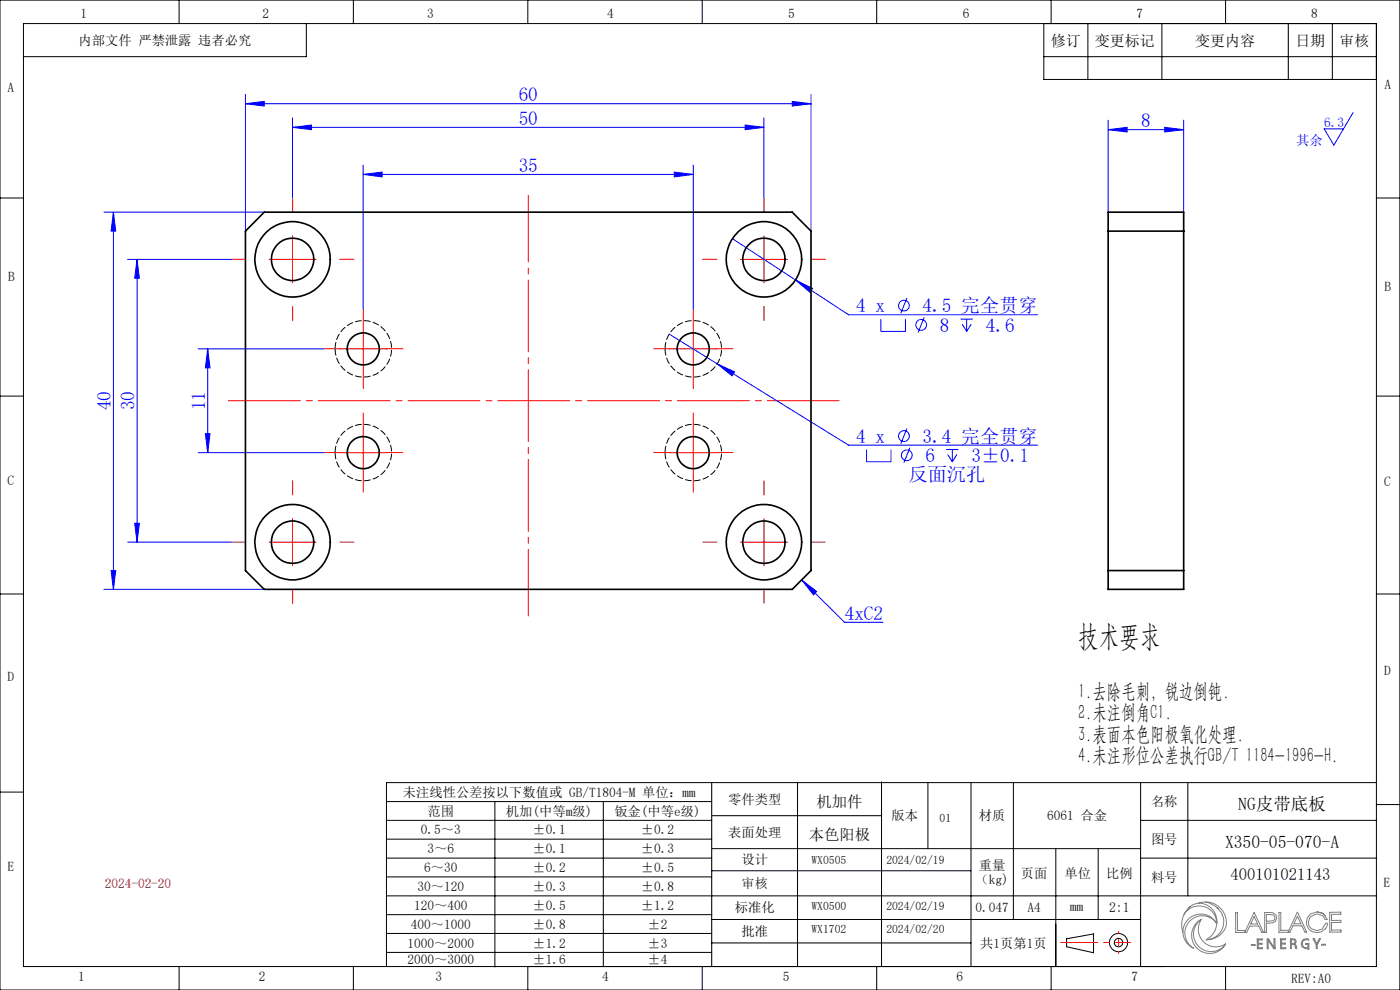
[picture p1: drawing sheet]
<svg xmlns="http://www.w3.org/2000/svg" width="297mm" height="210mm" viewBox="0 0 297 210" stroke-linecap="round" stroke-linejoin="round" font-family="sans-serif">
<g fill="none" stroke="#00f" stroke-width=".21">
<path d="M52.1 22l4-.5v1zM52.1 20v29M52.1 22h119.9M62.1 27l4-.5v1zM62.1 25v17M62.1 27h100M77 37l4.1-.5v1zM77 35v30.6M77 37h70.1M143.1 36.5l4 .5-4 .5zM147.1 35v30.6M158.1 26.5l4 .5-4 .5z"/>
<path d="M162.1 25v17M168.1 21.5l3.9 .5-3.9 .5zM172 20v29M235.1 27.5l4-.5v1zM235.1 25.5v19.5M235.1 27.5h16M247.1 27l4 .5-4 .5zM251.1 25.5v19.5M287.1 23.9l-4.1 6.9-2.1-3.5h4.1M22 45h34.1M24.1 45l.5 4h-1zM24.1 45v80"/>
<path d="M27.1 55h22M29.1 55v60M29.1 55l.5 4h-1zM155.4 50.6l24.6 16.2h40.1M168.8 59.4l3.6 1.8-.6 .8zM42.1 74h26.6M44.1 74v22M44.1 74l.5 4h-1zM142 70.9l10.2 6.3M152.2 77.2l3.6 1.7-.5 .8zM152.2 77.2l27.8 17.2h40.1M186.9 67.7v2.6h5.2v-2.6"/>
<path d="M192.4 63.2l-1.3 3.3M196.1 67.3l-1.3 3.2M203.8 67.7h2.6M204.1 68.7l1 1.6M205.1 67.7v2.6M206.1 68.7l-1 1.6M42.1 96h26.6M43.6 92h1l-.5 4zM183.8 95.3v2.7h5.2v-2.7M192.4 90.9l-1.3 3.2M193 95l-1.3 3.2M200.7 95.3h2.6"/>
<path d="M201 96.4l1 1.6M202 95.3v2.7M203 96.4l-1 1.6M27.1 115h22M28.6 111h1l-.5 4zM22 125h34.1M23.6 121h1l-.5 4zM170.1 123l3.1 2.5-.6 .7zM170.1 123l9.1 9h8.1"/>
<circle cx="191.8" cy="64.8" r="1.14"/>
<circle cx="195.4" cy="68.9" r="1.15"/>
<circle cx="191.8" cy="92.5" r="1.15"/>
<circle cx="192.4" cy="96.6" r="1.13"/>
</g>
<g fill="none" stroke="#000" stroke-width=".21">
<path d="M0 0h297v210h-297zM5 5h287v200h-287zM38 0v5M65 5v7h-60M75 0v5M112 0v5M149 0v5M186 0v5M221.4 5v11.9h70.6M221.4 12h70.6M223 0v5M230.8 5v11.9"/>
<path d="M246.5 5v11.9M260 0v5M273.3 5v11.9M282.6 5v11.9M0 42h5M292 42h5M0 84h5M292 84h5M0 126h5M292 126h5M0 168h5M82 174h69"/>
<path d="M82 170h69M82 178h69M105 170v35.1M128 170v35M151 173h36M151 166v39M169.2 166v39M187 165.8v39.2M196.8 166v14M206 166v39M215 166v29M242 166v39"/>
<path d="M242 174h50M252 166v24M292 166h-210v39M292 170.7h5M82 190h210M82 182h69M82 186h69M82 194h69M82 198h69M151 180h91M151 184.7h55M151 195h91"/>
<path d="M224 180v25M226.3 199.1l5.7-1v4l-5.7-1.3zM233 180v15M242 182h50M38 205v5M75 205v5M82 202h69M112 205v5M149 205v5M151 200h55M186 205v5M223 205v5"/>
<path d="M260 205v5"/>
<circle cx="237.3" cy="199.9" r="1.92"/>
<circle cx="237.3" cy="199.9" r=".89"/>
</g>
<g fill="none" stroke="#808080" stroke-width=".21">
<path d="M251.2 194a3.7 3.7 0 0 1 4.2-1.7 3.7 3.7 0 0 1 2.7 3.6M252.6 192.2a4.9 4.9 0 0 0-1.6 5.6M254.2 191.6a4.3 4.3 0 0 1 4.6 1 4.3 4.3 0 0 1 1.1 4.5 4.4 4.4 0 0 1-4.1 2.2M254.2 191.6a3.3 3.3 0 0 0-2.1 1M254.2 191.6a3.8 3.8 0 0 1 3.9 4.3M254.9 195a3.8 3.8 0 0 0-1 6.1 3.8 3.8 0 0 0 6.1-.9M254.9 195a3.7 3.7 0 0 0 .4 4.7 3.7 3.7 0 0 0 4.7 .5M254.9 195a3.7 3.7 0 0 0-.6 5.7 3.7 3.7 0 0 0 5.7-.5M255.7 191.3a5.7 5.7 0 0 1 2.9 1.6M258.1 192.4a3.8 3.8 0 0 1 1.3 4.3 3.8 3.8 0 0 1-3.6 2.6M258.1 195.9a3.7 3.7 0 0 0-5.7-.5 3.7 3.7 0 0 0 .9 5.7 3.7 3.7 0 0 1-2.3-3.3M258.1 195.9a4.2 4.2 0 0 1-2.3 3.4"/>
<path d="M258.1 195.9a3.8 3.8 0 0 0-4.3-1.9 3.8 3.8 0 0 0-2.8 3.8M264.1 197.7l2-4.1 1.9 4.2h-.3l-.7-1.4-1.9 .1-.6 1.3h-2.4v-4.2h.4v3.8h1.6v.4M266.1 194.4l.7 1.6h-1.5zM266.7 199.2h1.1v.2h-.9v.7h.8v.2h-.8v.7h.9v.3h-1.1zM268.3 193.6a2.75 2.75 0 0 1 2.4 .5l.2 .6a1.5 1.5 0 0 1-1.9 1.1h-.4l.1 2h-.4zM268.6 194l1.5 .1a.69 .69 0 0 1 0 1.2l-1.5 .1zM269 199.4v1.9h-.2v-2.1h.3l1.2 1.8M269 199.4l1.2 1.9h.3v-2.2h-.2v1.9M269 199.4h.1M271.6 199.1h1.1v.2h-.8v.8h.8v.2h-.8v.7h.9v.3h-1.1zM273.3 197.6l2-4.1 1.9 4.2h-.4l-.6-1.3h-1.9l-.7 1.4h-2.3v-4.2h.4v3.7h1.6v.5M274 199.3l.6 .1 .1 .6-.7 .1z"/>
<path d="M275.2 194.4l.8 1.6h-1.5zM276.4 199.3l.7-.2 .5 .1v.3l-.6-.2-.6 .3-.1 .6 .2 .7 .5 .1 .5-.1v-.6h-.5v-.2h.7v1.2h-.2v-.1l-.5 .1-.8-.4-.2-.7zM278.6 199.1h.2l.5 1.1 .6-1.1h.2l-.7 1.3v.8h-.2v-.8zM279.4 193.4l1.1 .3 .7 .6M279.4 193.4l-1.4 .5a2.26 2.26 0 0 0-.1 3.4 2.26 2.26 0 0 0 3.3-.4M279.4 193.4l1.2 .3 1 1.3h-.5l-.5-.8-1.2-.4-1.4 .7-.5 1.1 .2 .8 .5 .6 1.2 .4M281.1 197.1l.4-.6 .2-.6h-.5l-.7 1.2-1.1 .3M282.1 193.5h2.3v.4h-1.9v1.4l1.9-.1v.5h-1.9v1.6h2v.4h-2.4zM265.5 200.4l.7-.1v.2h-.7zM270.3 201h.1M273.8 201.3v-2.2h.6l.4 .2 .2 .4-.1 .4-.3 .1 .4 .3 .1 .7h-.3l-.2-.8-.6-.1v1M274.8 200.8h.1"/>
<path d="M279.3 200.2h.1M280.4 200.3h.8v.2h-.8z"/>
</g>
<path d="M47.8 85h130.9" fill="none" stroke="#f00" stroke-width=".21" stroke-dasharray="15.2 1.3 1.3 1.3" stroke-dashoffset="-.7"/>
<path d="M112.1 41.4v89.3" fill="none" stroke="#f00" stroke-width=".21" stroke-dasharray="15.2 1.3 1.3 1.3" stroke-dashoffset="1.1"/>
<g fill="none" stroke="#f00" stroke-width=".21" stroke-dasharray="15.2 1.3 1.3 1.3">
<path d="M52.1 55h-3M62.1 45v-3M72.1 55h3M152.1 55h-3M162.1 45v-3M172.1 55h3M62.1 65v3M72.1 74h-3.4M77.1 69v-3.4M77.1 79v3.4M82.1 74h3.4M142.1 74h-3.4"/>
<path d="M147.1 69v-3.4M147.1 79v3.4M152.1 74h3.4M162.1 65v3M72.1 96h-3.4M77.1 91v-3.4M82.1 96h3.4M142.1 96h-3.4M147.1 91v-3.4M152.1 96h3.4M52.1 115h-3M62.1 105v-3"/>
<path d="M72.1 115h3M77.1 101v3.4M147.1 101v3.4M152.1 115h-3M162.1 105v-3M172.1 115h3M62.1 125v3M162.1 125v3"/>
</g>
<g fill="none" stroke="#f00" stroke-width=".21">
<path d="M57.1 55h10M62.1 50v10M157.1 55h10M162.1 50v10M72.1 74h10M77 69v10M142.1 74h9.9M147.1 69v10M72.1 96h10M77 91v10M142.1 96h9.9M147.1 91v10"/>
<path d="M57.1 115h10M62.1 110v10M157.1 115h10M162.1 110v10"/>
</g>
<path d="M225 199.9h14.9" fill="none" stroke="#f00" stroke-width=".21" stroke-dasharray="15.2 1.3 1.3 1.3" stroke-dashoffset="7.4"/>
<path d="M237.3 202.2v-4.6" fill="none" stroke="#f00" stroke-width=".21" stroke-dasharray="15.2 1.3 1.3 1.3" stroke-dashoffset="14.8"/>
<g fill="#00f">
<path d="M52.1 22l4-.5v1zM168.1 21.5l3.9 .5-3.9 .5zM170.1 123l3.1 2.5-.6 .7zM62.1 27l4-.5v1zM158.1 26.5l4 .5-4 .5zM77 37l4.1-.5v1zM143.1 36.5l4 .5-4 .5zM168.8 59.4l3 2.6 .6-.8zM152.2 77.2l3.1 2.5 .5-.8zM235.1 27.5l4-.5v1zM247.1 27l4 .5-4 .5z"/>
<path d="M24.1 45l.5 4h-1zM23.6 121h1l-.5 4zM29.1 55l.5 4h-1zM28.6 111h1l-.5 4zM44.1 74l.5 4h-1zM43.6 92h1l-.5 4z"/>
</g>
<g fill="none" stroke="#000" stroke-width=".35">
<path d="M56.1 45h112l3.9 4v72l-3.9 4h-112l-4-4v-72zM235.1 45h16v80h-16zM235.1 49h16M235.1 121h16"/>
<circle cx="62.1" cy="55" r="8"/>
<circle cx="62.1" cy="55" r="4.5"/>
<circle cx="162.1" cy="55" r="4.5"/>
<circle cx="162.1" cy="55" r="8"/>
<circle cx="77.1" cy="74" r="3.4"/>
<circle cx="147.1" cy="74" r="3.4"/>
<circle cx="77.1" cy="96" r="3.4"/>
<circle cx="147.1" cy="96" r="3.4"/>
<circle cx="62.1" cy="115" r="8"/>
<circle cx="62.1" cy="115" r="4.5"/>
<circle cx="162.1" cy="115" r="4.5"/>
<circle cx="162.1" cy="115" r="8"/>
</g>
<path d="M71.1 74a6 6 0 0 1 8.7-5.3 6 6 0 0 1 .8 10.2 6 6 0 0 1-9.4-4l-.1-.9M141.1 74a6 6 0 0 1 8.7-5.3 6 6 0 0 1 .8 10.2 6 6 0 0 1-9.4-4l-.1-.9M71.1 96a6 6 0 0 1 8.7-5.3 6 6 0 0 1 .8 10.2 6 6 0 0 1-9.4-4l-.1-.9M141.1 96a6 6 0 0 1 8.7-5.3 6 6 0 0 1 .8 10.2 6 6 0 0 1-9.4-4l-.1-.9" fill="none" stroke="#000" stroke-width=".21" stroke-dasharray="1.3 .6" stroke-dashoffset="-.1"/>
<text font-size="6.3" x="228.7" y="137">技术要求</text>
<g font-size="4.4">
<text x="228.7" y="148.1">1.去除毛刺，锐边倒钝.</text>
<text x="228.7" y="152.6">2.未注倒角C1.</text>
<text x="228.7" y="157.1">3.表面本色阳极氧化处理.</text>
<text x="228.7" y="161.6">4.未注形位公差执行GB/T 1184-1996-H.</text>
</g>
<g font-size="4.1" fill="#00f">
<text x="110" y="21.4">60</text>
<text x="110" y="26.4">50</text>
<text x="242.1" y="26.9">8</text>
<text x="110" y="36.4">35</text>
<text x="181.6" y="66.3">4 x</text>
<text x="195.7" y="66.3">4.5 完全贯穿</text>
<text x="199.4" y="70.4">8</text>
<text x="209.1" y="70.4">4.6</text>
<text x="23.5" y="87" transform="rotate(-90 23.5 87)">40</text>
<text x="28.5" y="87" transform="rotate(-90 28.5 87)">30</text>
<text x="43.5" y="87" transform="rotate(-90 43.5 87)">11</text>
<text x="181.6" y="94">4 x</text>
<text x="195.7" y="93.9">3.4 完全贯穿</text>
<text x="196.3" y="98">6</text>
<text x="206.1" y="98">3±0.1</text>
<text x="192.7" y="102.1">反面沉孔</text>
<text x="179.2" y="131.4">4xC2</text>
</g>
<g font-size="3.7">
<text x="262.7" y="171.9">NG皮带底板</text>
<text x="259.9" y="179.8">X350-05-070-A</text>
</g>
<text font-size="3.5" x="261.1" y="186.6">400101021143</text>
<g font-size="3.3">
<text x="173.2" y="171.3">机加件</text>
<text x="171.6" y="178.2">本色阳极</text>
</g>
<g font-size="3.2">
<text x="222.9" y="9.8">修订</text>
<text x="232.3" y="9.8">变更标记</text>
<text x="253.5" y="9.8">变更内容</text>
<text x="274.8" y="9.8">日期</text>
<text x="284.2" y="9.8">审核</text>
</g>
<text font-size="2.9" x="235.3" y="193.4">2:1</text>
<g font-size="2.8">
<text x="17.1" y="3.7">1</text>
<text x="55.7" y="3.7">2</text>
<text x="90.6" y="3.7">3</text>
<text x="128.8" y="3.7">4</text>
<text x="167.2" y="3.7">5</text>
<text x="204.2" y="3.7">6</text>
<text x="241.1" y="3.7">7</text>
<text x="278.2" y="3.7">8</text>
<text x="16.7" y="9.6">内部文件 严禁泄露 违者必究</text>
<text x="1.6" y="19.4">A</text>
<text x="293.7" y="18.9">A</text>
<text x="1.7" y="59.6">B</text>
<text x="293.7" y="61.8">B</text>
<text x="1.6" y="103">C</text>
<text x="293.6" y="103">C</text>
<text x="293.6" y="143.3">D</text>
<text x="1.6" y="144.5">D</text>
<text x="85.5" y="169.1">未注线性公差按以下数值或 GB/T1804-M 单位：mm</text>
<text x="90.7" y="173">范围</text>
<text x="107.3" y="173">机加(中等m级)</text>
<text x="130.3" y="173">钣金(中等e级)</text>
<text x="154.5" y="170.5">零件类型</text>
<text x="244.2" y="171.1">名称</text>
<text x="89.3" y="177">0.5～3</text>
<text x="113" y="177">±0.1</text>
<text x="136" y="177">±0.2</text>
<text x="154.5" y="177.5">表面处理</text>
<text x="189.1" y="174">版本</text>
<text x="207.7" y="174">材质</text>
<text x="222.2" y="174">6061 合金</text>
<text x="244.2" y="179">图号</text>
<text x="1.6" y="184.8">E</text>
<text x="90" y="185">6～30</text>
<text x="90.7" y="181">3～6</text>
<text x="113" y="181">±0.1</text>
<text x="113" y="185">±0.2</text>
<text x="136" y="181">±0.3</text>
<text x="136" y="185">±0.5</text>
<text x="157.3" y="183.3">设计</text>
<text x="207.7" y="184.6">重量</text>
<text x="88.6" y="189.1">30～120</text>
<text x="113" y="189.1">±0.3</text>
<text x="136" y="189.1">±0.8</text>
<text x="157.3" y="188.4">审核</text>
<text x="207" y="187.4">（kg)</text>
<text x="216.5" y="186.3">页面</text>
<text x="225.8" y="186.3">单位</text>
<text x="234.7" y="186.2">比例</text>
<text x="244.2" y="187.1">料号</text>
<text x="293.5" y="188.1">E</text>
<text x="87.1" y="197">400～1000</text>
<text x="87.9" y="193">120～400</text>
<text x="113" y="193">±0.5</text>
<text x="113" y="197">±0.8</text>
<text x="136" y="193">±1.2</text>
<text x="137.4" y="197">±2</text>
<text x="155.9" y="193.5">标准化</text>
<text x="207" y="193.5">0.047</text>
<text x="218" y="193.5">A4</text>
<text x="227" y="193.2">mm</text>
<text x="86.4" y="201">1000～2000</text>
<text x="113" y="201">±1.2</text>
<text x="137.4" y="201">±3</text>
<text x="157.3" y="198.5">批准</text>
<text x="207.9" y="201">共1页第1页</text>
<text x="16.6" y="208.2">1</text>
<text x="54.9" y="208.2">2</text>
<text x="86.4" y="204.5">2000～3000</text>
<text x="92.4" y="208.2">3</text>
<text x="113" y="204.5">±1.6</text>
<text x="127.8" y="208.2">4</text>
<text x="137.4" y="204.5">±4</text>
<text x="166" y="208.2">5</text>
<text x="202.9" y="208.2">6</text>
<text x="240" y="208.2">7</text>
<text x="273.9" y="208.5">REV:A0</text>
</g>
<g font-size="2.8" fill="#00f">
<text x="280.9" y="26.9">6.3</text>
<text x="275" y="30.8">其余</text>
</g>
<text font-size="2.8" fill="#8b0000" x="22.2" y="188.4">2024-02-20</text>
<g font-size="2.5">
<text x="199.3" y="174.4">01</text>
<text x="172.2" y="183.2">WX0505</text>
<text x="188" y="183.2">2024/02/19</text>
<text x="172.2" y="193.1">WX0500</text>
<text x="188" y="193.1">2024/02/19</text>
<text x="172.2" y="198">WX1702</text>
<text x="188" y="198">2024/02/20</text>
</g>
</svg>
